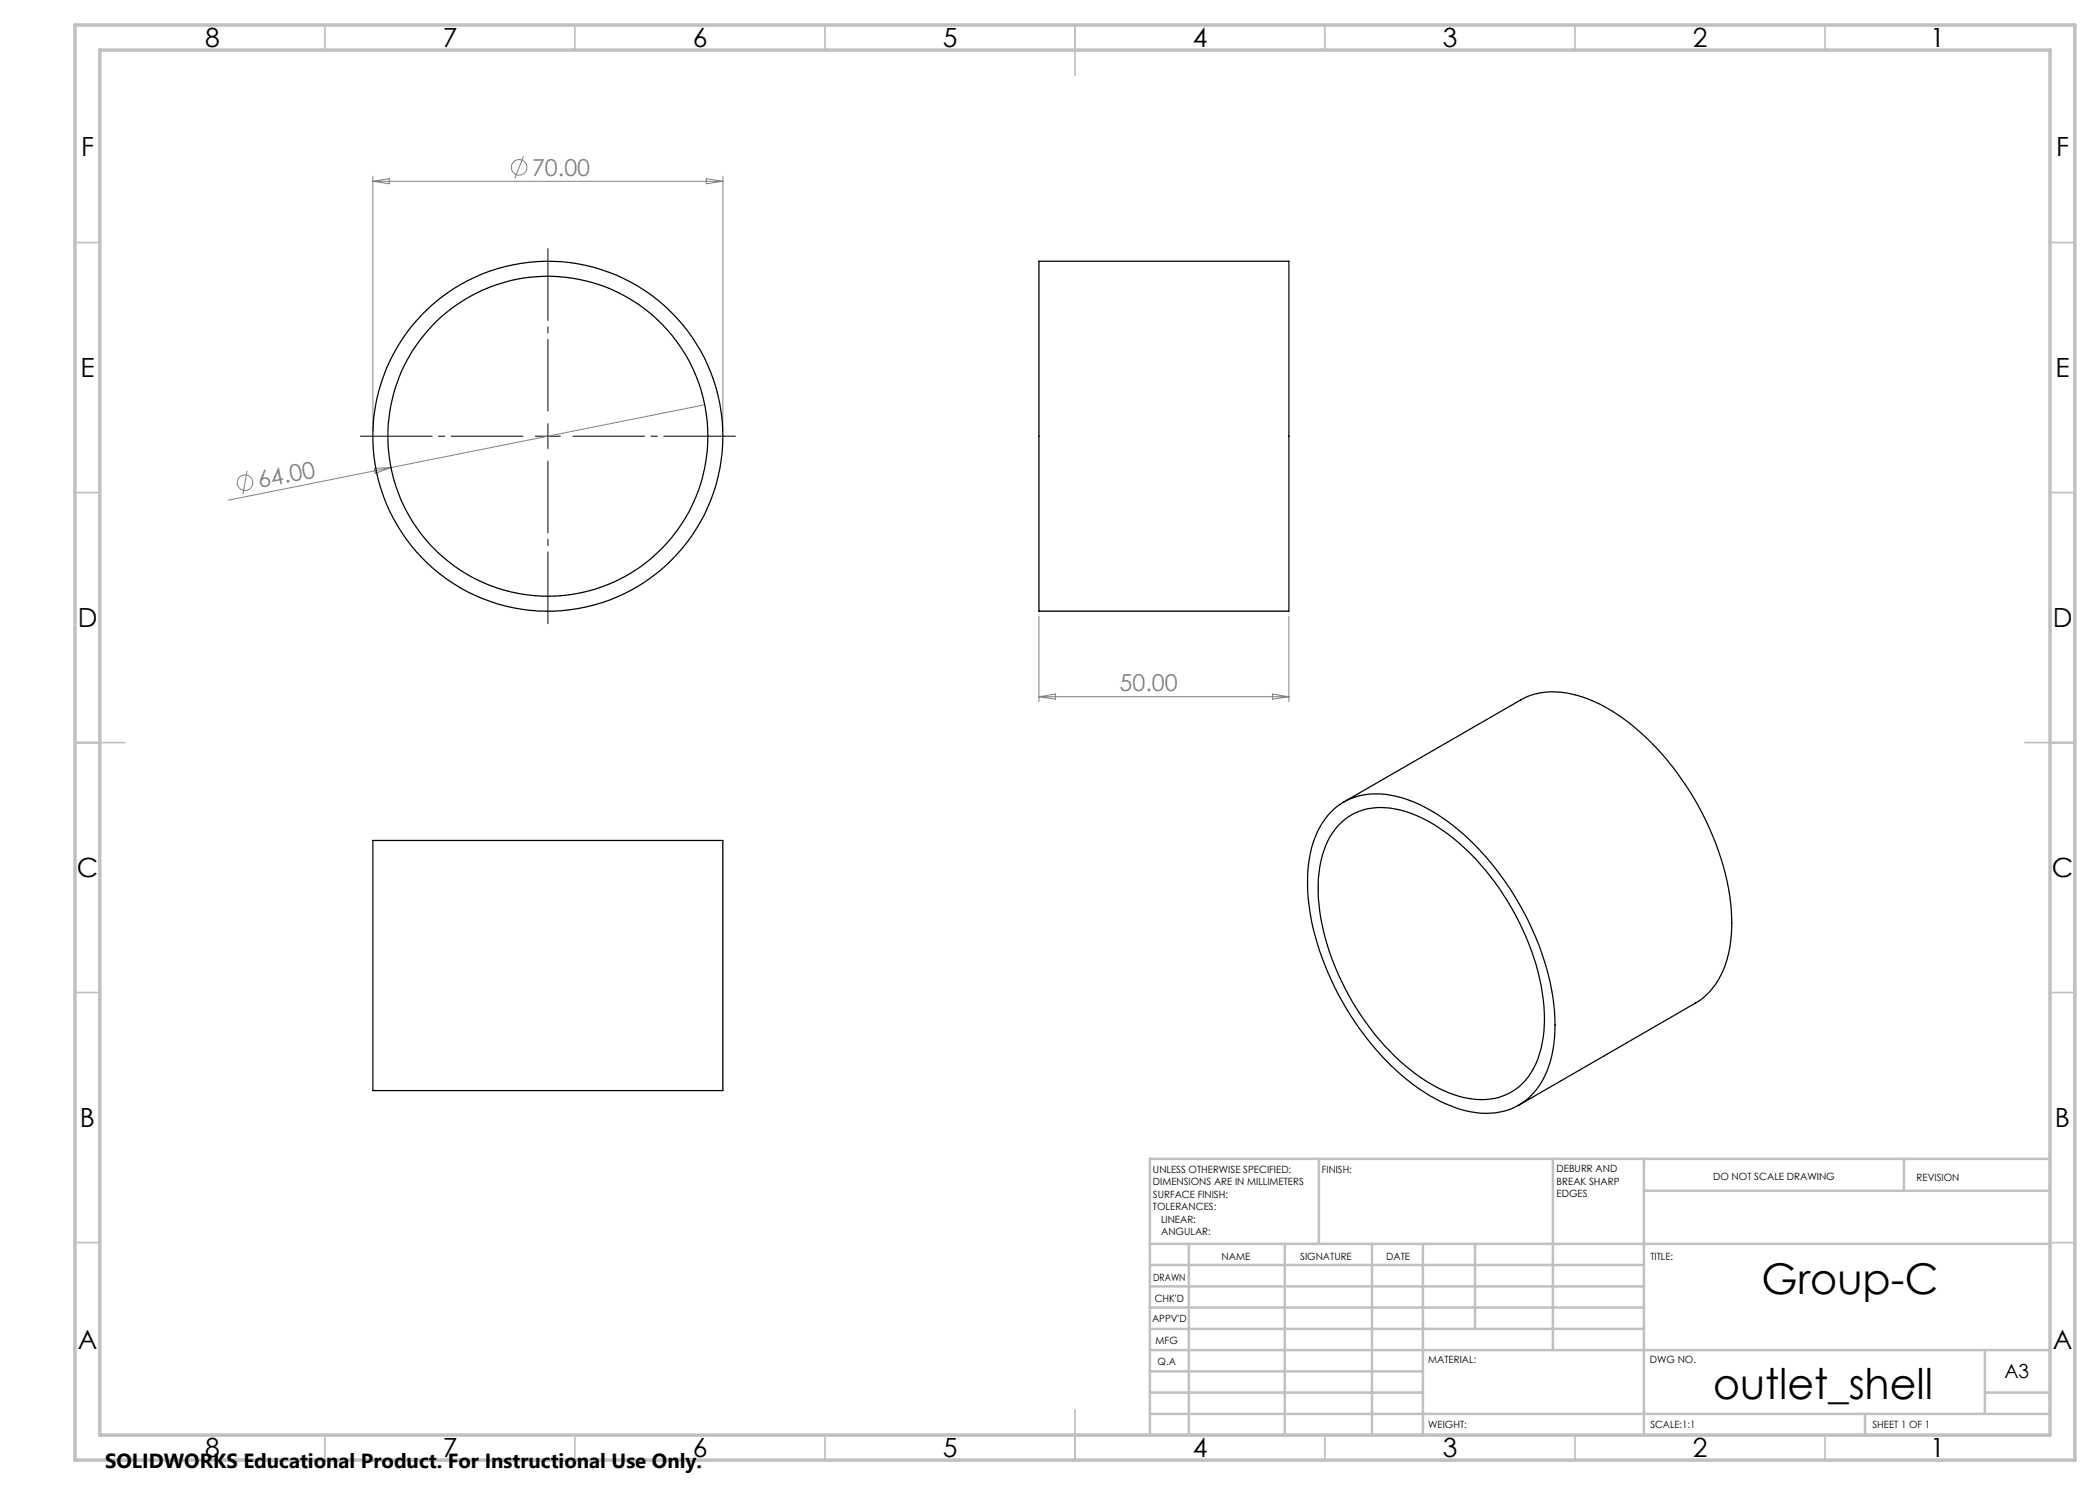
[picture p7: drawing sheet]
<svg xmlns="http://www.w3.org/2000/svg" width="420mm" height="297mm" viewBox="0 0 420 297" stroke-linecap="round" stroke-linejoin="round" font-family="sans-serif">
<g fill="none" stroke="#808080" stroke-width=".2">
<path d="M74.6 35.2v51.1M74.6 36.3h70M74.6 36.3l3.3-.6v1.1zM104.7 31.3l-1.8 4.4M141.3 35.7l3.3 .6-3.3 .5zM144.6 35.2v51.1M49.4 94.2l-.8 4.7M74.9 93.7l3.3-.2-3.2 1.2zM140.9 81l-95.3 19M207.8 123.3v17M207.8 139.3h50M207.8 139.3l3.3-.5v1z"/>
<path d="M254.5 138.8l3.3 .5-3.3 .5zM257.8 123.3v17"/>
<circle cx="103.8" cy="33.5" r="1.55"/>
<circle cx="49" cy="96.5" r="1.55"/>
</g>
<path d="M104.6 87.2h-32.5M109.6 82.2v-32.5M109.6 92.2v32.5M114.6 87.2h32.5" fill="none" stroke="#000" stroke-width=".2" stroke-dasharray="15.2 1.3 1.3 1.3" stroke-dashoffset=".9"/>
<path d="M107.1 87.2h5M109.6 84.7v5" fill="none" stroke="#000" stroke-width=".2"/>
<g fill="none" stroke="#c0c0c0" stroke-width=".35">
<path d="M65 5v5M115 5v5M165 5v5M215 5v10M265 5v5M315 5v5M365 5v5M15 48.5h5M410 48.5h5M15 98.5h5M410 98.5h5M15 148.5h10"/>
<path d="M405 148.5h10M15 198.5h5M410 198.5h5M15 248.5h5M410 248.5h5M65 287v5M115 287v5M165 287v5M215 282v10M265 287v5M315 287v5M365 287v5"/>
</g>
<g fill="none" stroke="#c0c0c0" stroke-width=".5">
<path d="M263.8 231.8v17M310.6 231.8v38.2M328.8 231.8v55.2M328.8 238.2h81.2M380.8 231.8v6.4M410 231.8h-180v55.2M230 248.8h180M230 257.3h98.8M230 253h98.8M237.8 248.8v38.2M257 248.8v38.2M274.4 248.8v38.2"/>
<path d="M284.6 248.8v38.2M295 248.8v17M230 265.8h98.8M230 261.5h98.8M230 278.5h54.6M230 274.3h54.6M230 270h180M397 278.5h13M397 270v12.8M230 282.8h180M373 282.8v4.2"/>
</g>
<path d="M15 5h400v287h-400zM20 10h390v277h-390z" fill="none" stroke="#c0c0c0" stroke-width=".7"/>
<g fill="none" stroke="#000" stroke-width=".25">
<path d="M207.8 52.2h50v70h-50zM74.6 168.1h70v50h-70zM266.2 162.3a13.2 13.2 0 0 1 13-3.1 34.4 34.4 0 0 1 15.8 9.8 57.1 57.1 0 0 1 15.8 31.9 25.5 25.5 0 0 1-2.4 15.4 12.5 12.5 0 0 1-13.4 6.2 29.1 29.1 0 0 1-14.8-7.5 56.8 56.8 0 0 1-18.5-35.2 25.4 25.4 0 0 1 2.2-14.2l1.1-1.7zM267.7 165.1a11.7 11.7 0 0 1 11.2-3.3 28.8 28.8 0 0 1 14.1 7.9 51.9 51.9 0 0 1 15.8 31.5 22.3 22.3 0 0 1-2.6 13.3 11.8 11.8 0 0 1-13.2 5.1 31.4 31.4 0 0 1-15.1-9.4 51.8 51.8 0 0 1-14.2-30.6 21.1 21.1 0 0 1 2.8-13.1zM268.7 160.4l35.4-20.4a14.5 14.5 0 0 1 11.5-.9 36.5 36.5 0 0 1 15.8 10.6 57 57 0 0 1 14.7 30.8 25.4 25.4 0 0 1-2.4 15.4l-1.1 1.7a11.8 11.8 0 0 1-3.5 3l-35.4 20.4"/>
<circle cx="109.6" cy="87.3" r="35"/>
<circle cx="109.6" cy="87.3" r="32"/>
</g>
<g font-size="8.5">
<text x="352.3" y="258.8">Group-C</text>
<text x="342.6" y="279.7">outlet_shell</text>
</g>
<g font-size="5.3">
<text x="41" y="9.5">8</text>
<text x="88.5" y="9.5">7</text>
<text x="138.5" y="9.5">6</text>
<text x="188.5" y="9.5">5</text>
<text x="238.5" y="9.5">4</text>
<text x="288.5" y="9.5">3</text>
<text x="338.5" y="9.5">2</text>
<text x="386" y="9.5">1</text>
<text x="16.2" y="31.2">F</text>
<text x="411.2" y="31.2">F</text>
<text x="16.1" y="75.5">E</text>
<text x="411.1" y="75.5">E</text>
<text x="15.5" y="125.5">D</text>
<text x="410.5" y="125.5">D</text>
<text x="15.4" y="175.5">C</text>
<text x="410.4" y="175.5">C</text>
<text x="16" y="225.5">B</text>
<text x="411" y="225.5">B</text>
<text x="15.5" y="269.7">A</text>
<text x="410.5" y="269.7">A</text>
<text x="41" y="291.5">8</text>
<text x="88.5" y="291.5">7</text>
<text x="138.5" y="291.5">6</text>
<text x="188.5" y="291.5">5</text>
<text x="238.5" y="291.5">4</text>
<text x="288.5" y="291.5">3</text>
<text x="338.5" y="291.5">2</text>
<text x="386" y="291.5">1</text>
</g>
<g font-size="4.7" fill="#808080">
<text x="106.4" y="35.2">70.00</text>
<text x="51.9" y="97.7" transform="rotate(-11 51.9 97.7)">64.00</text>
<text x="223.9" y="138.3">50.00</text>
</g>
<text font-size="4.1" x="21" y="293.7">SOLIDWORKS Educational Product. For Instructional Use Only.</text>
<text font-size="3.9" x="400.9" y="275.5">A3</text>
<g font-size="2">
<text x="230.6" y="234.6">UNLESS OTHERWISE SPECIFIED:</text>
<text x="230.6" y="237.1">DIMENSIONS ARE IN MILLIMETERS</text>
<text x="230.6" y="239.6">SURFACE FINISH:</text>
<text x="264.4" y="234.6">FINISH:</text>
<text x="311.3" y="234.5">DEBURR AND</text>
<text x="311.3" y="237">BREAK SHARP</text>
<text x="311.3" y="239.5">EDGES</text>
<text x="342.6" y="236">DO NOT SCALE DRAWING</text>
<text x="383.3" y="236.2">REVISION</text>
<text x="230.6" y="242.1">TOLERANCES:</text>
<text x="232.2" y="244.6">LINEAR:</text>
<text x="232.2" y="247.1">ANGULAR:</text>
<text x="244.3" y="252">NAME</text>
<text x="260" y="251.9">SIGNATURE</text>
<text x="277.2" y="251.9">DATE</text>
<text x="330.1" y="251.9">TITLE:</text>
<text x="230.6" y="256.1">DRAWN</text>
<text x="230.9" y="260.3">CHK'D</text>
<text x="230.4" y="264.4">APPV'D</text>
<text x="231.1" y="268.8">MFG</text>
<text x="231.5" y="273">Q.A</text>
<text x="285.6" y="272.5">MATERIAL:</text>
<text x="330" y="272.5">DWG NO.</text>
<text x="285.6" y="285.5">WEIGHT:</text>
<text x="330.1" y="285.6">SCALE:1:1</text>
<text x="374.5" y="285.6">SHEET 1 OF 1</text>
</g>
</svg>
